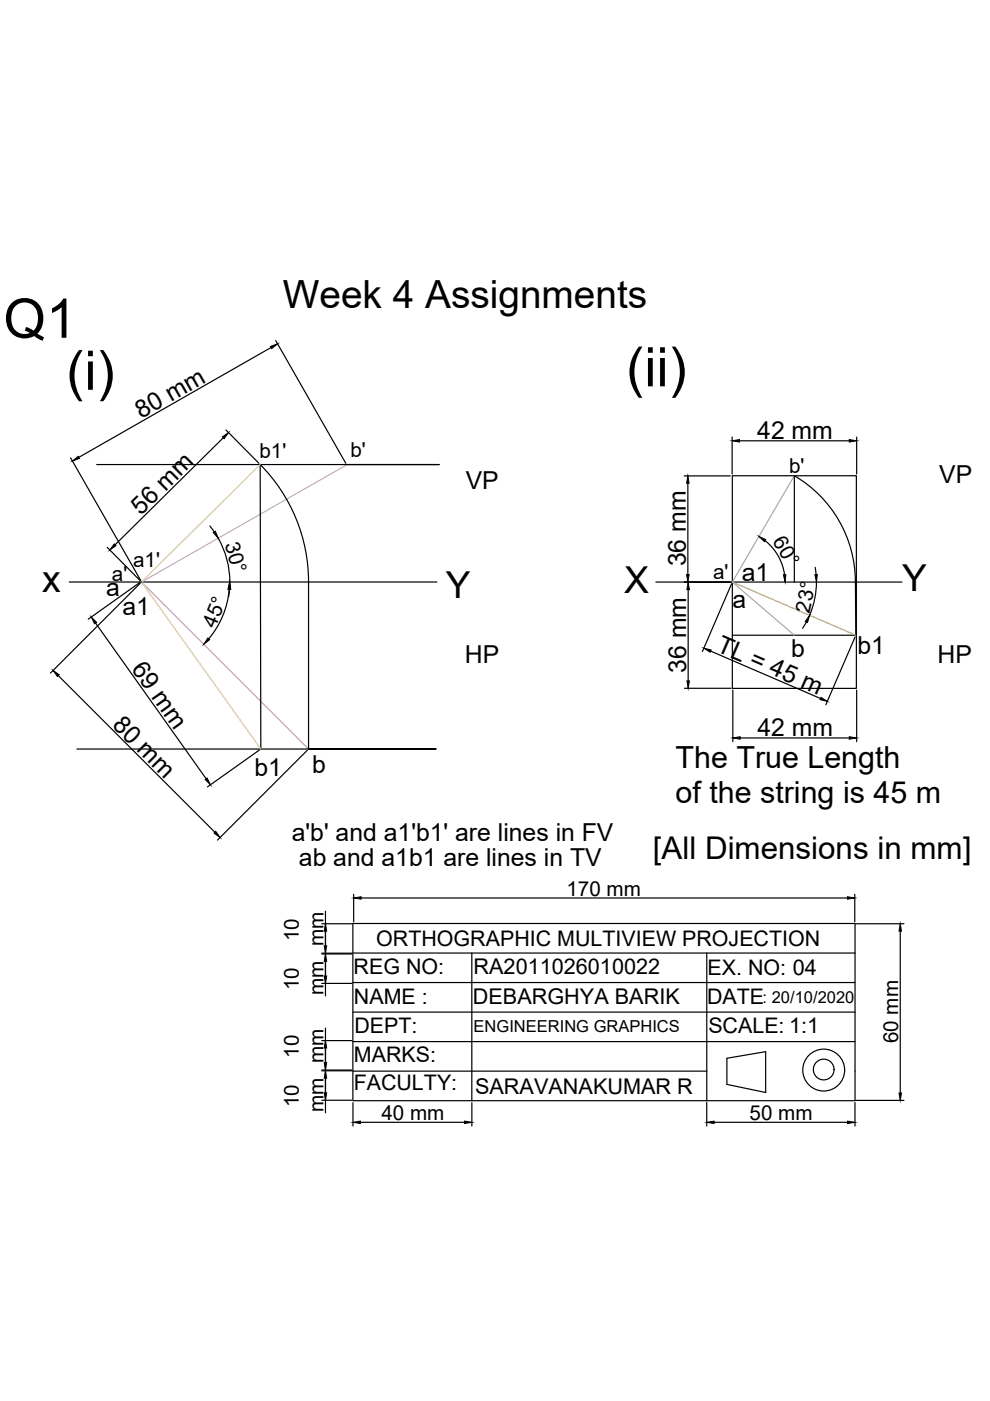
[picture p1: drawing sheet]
<svg xmlns="http://www.w3.org/2000/svg" width="210mm" height="297mm" viewBox="0 0 210 297" stroke-linecap="round" stroke-linejoin="round" font-family="sans-serif">
<!-- layer: 0 -->
<g fill="none" stroke="#000" stroke-width=".25">
<path d="M57.5 73.7l-40.8 23.3M58.5 72.2l14.8 26M15 97.1l14.8 26M20.5 98.5h72.6h-19.6M47.3 92.8l-22.9 22.7M47.9 91.2l7 7M155.2 92.7v7.8M156.8 93.5h23.3M181.6 92.7v7.8M22.7 116.1l7 7M44.5 111.5l.9 1.3M46.3 114.1a18.7 18.7 0 0 1 2.4 9.3"/>
<path d="M145.1 100.9h9.7M145.8 102.5v19.3M155.3 100.9h26.3v45.1h-26.3zM162.2 114.6a11.2 11.2 0 0 1 4.1 7.2M14.7 123.4h77.9M20.3 132.1l23.4 33M29.7 123.5l-11 7.8M29.7 123.7l-19 19M48.6 125a18.7 18.7 0 0 1-4.3 10.4M48.7 125l-.2 1.5M65.4 123.4a35.3 35.3 0 0 0-10.2-24.9l.1 60.3M65.4 123.4v35.4h27h-76.1"/>
<path d="M139.1 123.4h52.1M145.1 123.5h9.9M145.9 125v19.4M150.7 138l23.3 10.1M155.1 123.8l-6.2 14.3M155.3 134.7h26.3M171 131.9l-.8 1.3M172.8 120.3l.2 1.5M173.1 123.4a17.8 17.8 0 0 1-1.4 7.1M181.3 135.1l-6.2 14.3M181.4 123.4a26.1 26.1 0 0 0-13-22.5v22.5M181.4 123.4l.1 11.3"/>
<path d="M12.4 143.3l33.2 33.2M55 159l-11 7.8M65.1 159.1l-19 19M145.1 145.9h9.9M155.4 146.3v10.9M156.9 156.5h23.2M181.6 146.3v10.9M68.2 195.9h6.4M69 193.2v18M74.8 195.8h106.5v37.6h-106.5zM75 189.6v5.9M76.6 190.4h103.1"/>
<path d="M181.2 189.6v5.9M181.4 195.9h10.3M190.9 197.4v34.3M68.2 202.1h6.4M68.2 208.5h6.4M68.2 202.3h6.4M69 218v17.9M74.8 202.1h106.5M74.8 214.6h106.5M74.8 208.3h106.5M100 202.1v31.3M149.9 202.1v31.3"/>
<path d="M68.2 220.6h6.4M68.2 226.9h6.4M68.2 233.3h6.4M68.2 227h6.4M74.8 227.1h75.1M74.8 220.8h106.5M74.8 233.8v4.9M76.4 238h22.1M100 233.8v4.9M149.8 233.8v4.9M151.4 238h28.3M154.1 224.4v5.5"/>
<path d="M162.3 223l-8.2 1.4M162.3 223v8.6l-8.2-1.7M181.3 233.8v4.9M181.3 227.1h.1M181.4 233.3h10.3"/>
<circle cx="174.6" cy="226.9" r="4.4"/>
<circle cx="174.6" cy="226.8" r="2.2"/>
</g>
<path d="M73.5 98.6l-43.5 24.8 35.4 35.4" fill="none" stroke="#d19cc7" stroke-width=".25"/>
<path d="M55.2 98.5l-25.2 24.9 25.3 35.4" fill="none" stroke="#fecc66" stroke-width=".25"/>
<g fill="#000" stroke="#000" stroke-width=".21">
<path d="M57.4 73.4l1.4-.5-1.2 1zM15.4 97.7l1.2-1 .3 .5zM47.2 92.6l1.3-.9-1 1.3zM155.2 93.5l1.6-.3v.5zM180.1 93.2l1.5 .3-1.5 .2zM24.2 115.3l.4 .4-1.3 .9zM45.2 112.9l.5-.3 .6 1.5zM145.8 100.9l.3 1.6h-.5zM160.9 113.7l1.5 .7-.3 .4zM19.3 130.8l1.2 1.1-.5 .3zM44.1 135.3l.4 .3-1.3 1zM48.7 123.4l.2 1.6-.6-.1z"/>
<path d="M48.7 123.4l.2 1.6-.5-.1zM145.6 121.8h.5l-.3 1.6zM145.9 123.5l.3 1.5h-.6zM149.2 137.4l1.6 .4-.2 .5zM166.1 121.9l.5-.1-.1 1.6zM171.7 130.5l-.5 1.5-.5-.2zM172.8 121.9l.5-.1-.2 1.6zM11.3 142.1l1.2 1-.3 .3zM145.6 144.4h.6l-.3 1.5zM155.4 156.5l1.5-.3v.5zM174.1 147.9l1.3 .8-1.5-.4zM180.1 156.2l1.5 .3-1.5 .2z"/>
<path d="M43.5 165.3l.4-.3 .7 1.4zM45.4 176.6l.3-.3 1 1.3zM69 195.9l.3 1.5h-.6zM75 190.4l1.6-.3v.5zM179.7 190.1l1.5 .3-1.5 .2zM190.9 195.9l.2 1.5h-.5zM68.7 200.5h.6l-.3 1.6zM68.7 206.9h.6l-.3 1.6zM69 202.3l.3 1.5h-.6zM69 220.6l.3 1.6h-.6zM68.7 225.3h.6l-.3 1.6zM68.7 231.7h.6l-.3 1.6z"/>
<path d="M69 227l.3 1.6h-.6zM74.8 238l1.6-.3v.5zM98.5 237.7l1.5 .3-1.5 .2zM149.8 238l1.6-.3v.5zM179.7 237.7l1.6 .3-1.6 .2zM190.6 231.7h.5l-.2 1.6z"/>
</g>
<path d="M168.4 100.9l-13.1 22.5 13.1 11.3" fill="none" stroke="#9898cc" stroke-width=".25"/>
<path d="M155.3 123.4l26.2 11.3" fill="none" stroke="#f8991e" stroke-width=".25"/>
<g font-size="11.6">
<text x=".8" y="71.6">Q1</text>
<text x="14" y="82.6">(i)</text>
<text x="132.8" y="81.9">(ii)</text>
</g>
<text font-size="8.2" x="60" y="65.3">Week 4 Assignments</text>
<g font-size="7.9">
<text x="9" y="125.6">x</text>
<text x="132.3" y="125.6">X</text>
<text x="191.3" y="125.3">Y</text>
<text x="94.5" y="126.7">Y</text>
</g>
<text font-size="6.6" x="138.4" y="182.1">[All Dimensions in mm]</text>
<g font-size="6.5">
<text x="143.2" y="162.7">The True Length</text>
<text x="143.2" y="170.2">of the string is 45 m</text>
</g>
<g font-size="5.2">
<text x="30" y="88.9" transform="rotate(-30 30 88.9)">80 mm</text>
<text x="160.6" y="93.1">42 mm</text>
<text x="98.7" y="103.6">VP</text>
<text x="199.1" y="102.3">VP</text>
<text x="29.9" y="109.4" transform="rotate(-45 29.9 109.4)">56 mm</text>
<text x="145.4" y="120.1" transform="rotate(-90 145.4 120.1)">36 mm</text>
<text x="157.3" y="123.2">a1</text>
<text x="22.5" y="126.4">a</text>
<text x="26" y="130.5">a1</text>
<text x="155.3" y="128.8">a</text>
<text x="151.7" y="138" transform="rotate(23 151.7 138)">TL = 45 m</text>
<text x="27.8" y="141.9" transform="rotate(55 27.8 141.9)">69 mm</text>
<text x="98.6" y="140.5">HP</text>
<text x="145.5" y="142.7" transform="rotate(-90 145.5 142.7)">36 mm</text>
<text x="167.8" y="139.2">b</text>
<text x="181.8" y="138.6">b1</text>
<text x="198.8" y="140.6">HP</text>
<text x="23.7" y="153.9" transform="rotate(45 23.7 153.9)">80 mm</text>
<text x="160.6" y="156.1">42 mm</text>
<text x="54" y="164.6">b1</text>
<text x="66.2" y="163.9">b</text>
<text x="61.9" y="178.3">a'b' and a1'b1' are lines in FV</text>
<text x="63.4" y="183.6">ab and a1b1 are lines in TV</text>
</g>
<g font-size="4.6">
<text x="100.4" y="206.5">RA2011026010022</text>
<text x="100.2" y="212.9">DEBARGHYA BARIK</text>
<text x="100.7" y="231.8">SARAVANAKUMAR R</text>
</g>
<g font-size="4.5">
<text x="79.8" y="200.5">ORTHOGRAPHIC MULTIVIEW PROJECTION</text>
<text x="75" y="206.5">REG NO:</text>
<text x="150" y="206.8">EX. NO: 04</text>
<text x="75" y="212.8">NAME :</text>
<text x="149.9" y="212.8">DATE</text>
<text x="75.1" y="218.9">DEPT:</text>
<text x="150.2" y="219.1">SCALE: 1:1</text>
<text x="75" y="225.3">MARKS:</text>
<text x="75" y="231.1">FACULTY:</text>
</g>
<g font-size="4.4">
<text x="55" y="97.1">b1'</text>
<text x="74.3" y="96.9">b'</text>
<text x="167.3" y="100.2">b'</text>
<text x="47.7" y="115.3" transform="rotate(75 47.7 115.3)">30°</text>
<text x="163.7" y="114.8" transform="rotate(60 163.7 114.8)">60°</text>
<text x="23.7" y="123.2">a'</text>
<text x="28.2" y="120.2">a1'</text>
<text x="151.2" y="122.7">a'</text>
<text x="171.7" y="130.1" transform="rotate(-78 171.7 130.1)">23°</text>
<text x="45.6" y="133.3" transform="rotate(-68 45.6 133.3)">45°</text>
<text x="120.1" y="189.9">170 mm</text>
<text x="63.4" y="199.5" transform="rotate(-90 63.4 199.5)">10</text>
<text x="68.6" y="200.6" transform="rotate(-90 68.6 200.6)">mm</text>
<text x="63.4" y="210" transform="rotate(-90 63.4 210)">10</text>
<text x="68.6" y="211.1" transform="rotate(-90 68.6 211.1)">mm</text>
<text x="190.4" y="221.2" transform="rotate(-90 190.4 221.2)">60 mm</text>
<text x="63.4" y="224.3" transform="rotate(-90 63.4 224.3)">10</text>
<text x="68.6" y="225.4" transform="rotate(-90 68.6 225.4)">mm</text>
<text x="63.4" y="234.8" transform="rotate(-90 63.4 234.8)">10</text>
<text x="68.6" y="235.8" transform="rotate(-90 68.6 235.8)">mm</text>
<text x="80.9" y="237.5">40 mm</text>
<text x="158.9" y="237.5">50 mm</text>
</g>
<g font-size="3.5">
<text x="161.7" y="212.7">: 20/10/2020</text>
<text x="100.4" y="218.9">ENGINEERING GRAPHICS</text>
</g>
</svg>
